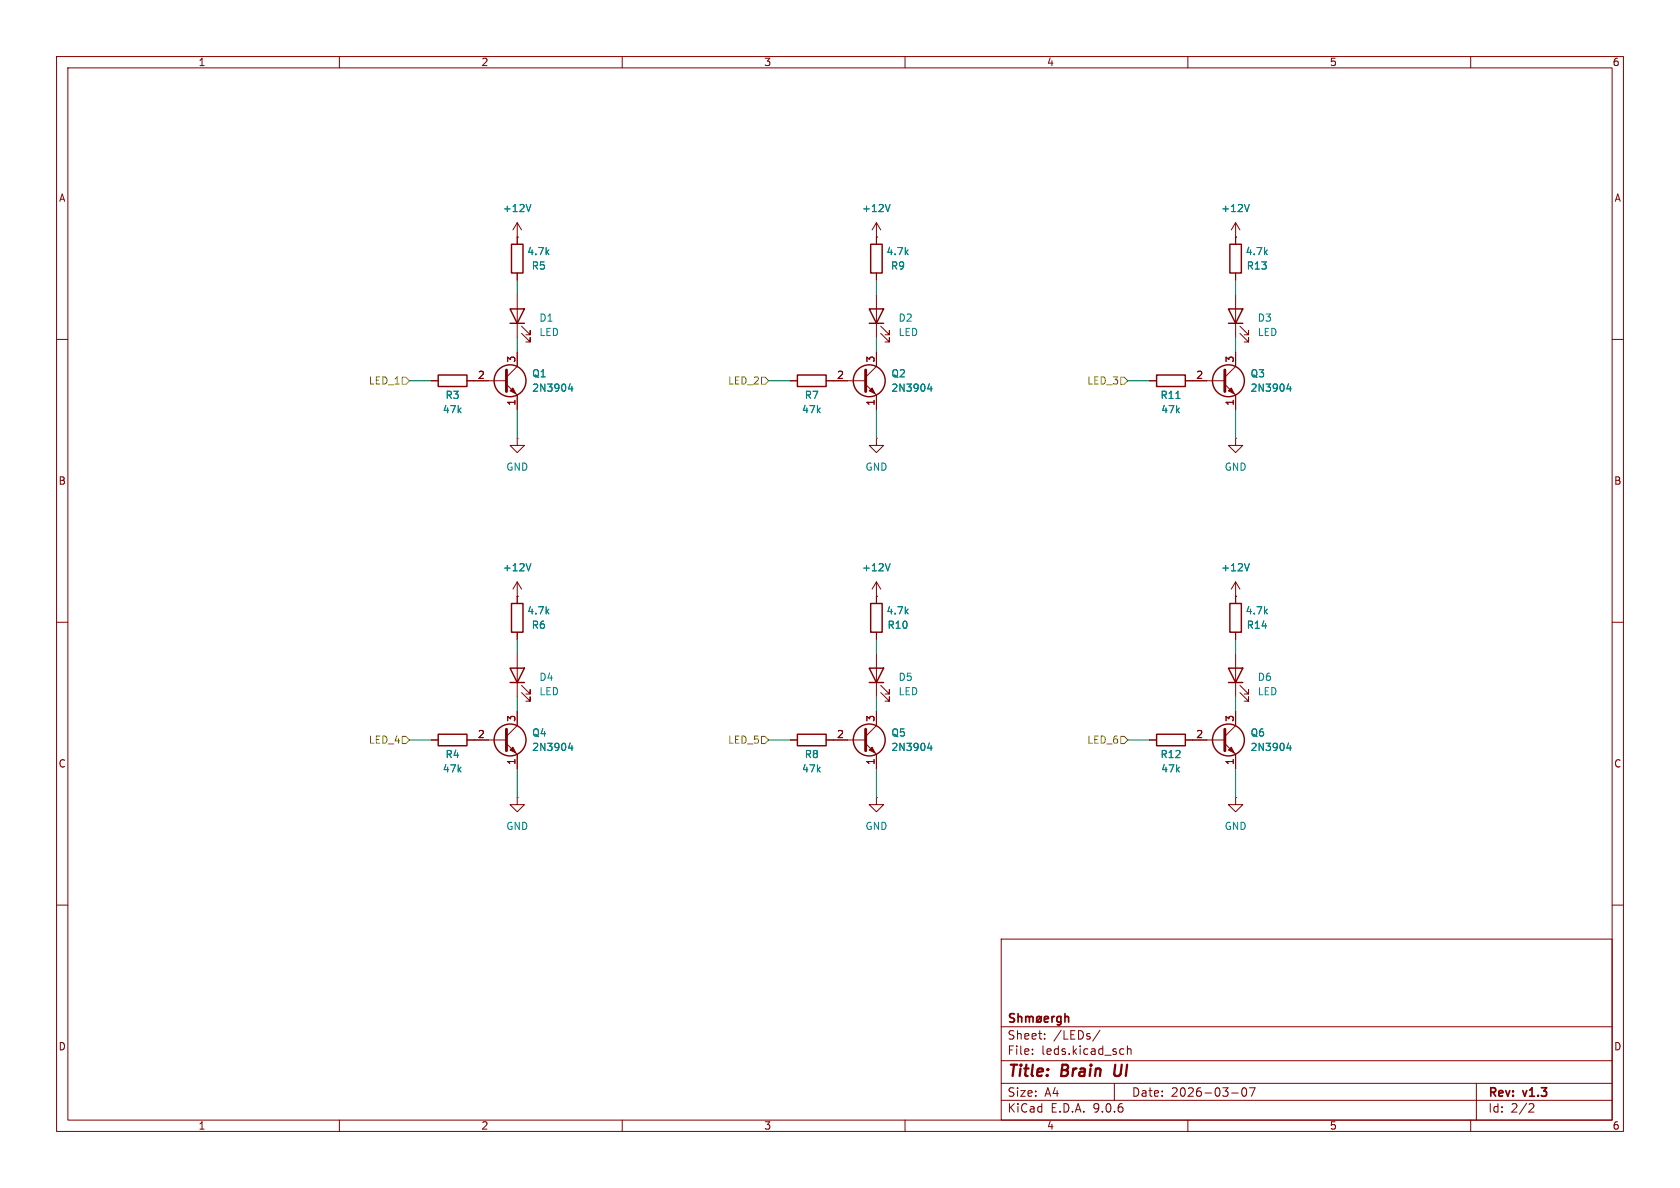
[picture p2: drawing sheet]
<svg xmlns="http://www.w3.org/2000/svg" width="297mm" height="210mm" viewBox="0 0 297 210" stroke-linecap="round" stroke-linejoin="round" font-family="sans-serif">
<g fill="none" stroke="#840000" stroke-width=".18">
<path d="M10 10h277v190h-277zM12 12h273v186h-273zM60 10v2M110 10v2M160 10v2M210 10v2M260 10v2M91.4 39.4v3.8M91.4 39.4l-.7 1.2M91.4 39.4l.8 1.2M154.9 39.4v3.8M154.9 39.4l-.7 1.2"/>
<path d="M154.9 39.4l.8 1.2M218.4 39.4v3.8M218.4 39.4l-.7 1.2M218.4 39.4l.8 1.2M91.4 41.9h.1M91.4 48.3v1.2M91.4 52.1v7.6M92.2 58.9l1.5 1.6v-.8v.8h-.7M92.2 57.7l1.5 1.5v-.8v.8h-.7M154.9 41.9h.1M154.9 48.3v1.2M154.9 52.1v7.6"/>
<path d="M155.7 58.9l1.5 1.6v-.8v.8h-.7M155.7 57.7l1.5 1.5v-.8v.8h-.7M218.4 41.9h.1M218.4 48.3v1.2M218.4 52.1v7.6M219.2 58.9l1.5 1.6v-.8v.8h-.7M219.2 57.7l1.5 1.5v-.8v.8h-.7M10 60h2M76.2 67.3h1.3M82.5 67.3h7M89.5 67.9l1.9 2v2.5M91.4 77.5v1.2h1.3l-1.3 1.3-1.2-1.3h1.2"/>
<path d="M91.4 77.5h.1M91.4 62.2v2.6l-1.9 1.9M139.7 67.3h1.3M146 67.3h7M153 67.9l1.9 2v2.5M154.9 77.5v1.2h1.3l-1.3 1.3-1.2-1.3h1.2M154.9 77.5h.1M154.9 62.2v2.6l-1.9 1.9M203.2 67.3h1.3M209.5 67.3h7M216.5 67.9l1.9 2v2.5M218.4 77.5v1.2h1.3l-1.3 1.3-1.2-1.3h1.2"/>
<path d="M218.4 77.5h.1M218.4 62.2v2.6l-1.9 1.9M285 60h2M10 110h2M91.4 105.4h.1M91.4 102.9v3.8M91.4 111.8v1.2M91.4 115.6v7.6M91.4 102.9l-.7 1.2M91.4 102.9l.8 1.2M154.9 105.4h.1M154.9 102.9v3.8"/>
<path d="M154.9 111.8v1.2M154.9 115.6v7.6M154.9 102.9l-.7 1.2M154.9 102.9l.8 1.2M218.4 105.4h.1M218.4 102.9v3.8M218.4 111.8v1.2M218.4 115.6v7.6M218.4 102.9l-.7 1.2M218.4 102.9l.8 1.2M285 110h2M76.2 130.8h1.3"/>
<path d="M82.5 130.8h7M89.5 131.4l1.9 2v2.5M91.4 125.7v2.6l-1.9 1.9M92.2 122.4l1.5 1.6v-.8v.8h-.7M92.2 121.2l1.5 1.5v-.8v.8h-.7M139.7 130.8h1.3M146 130.8h7M153 131.4l1.9 2v2.5M154.9 125.7v2.6l-1.9 1.9M155.7 122.4l1.5 1.6v-.8v.8h-.7M155.7 121.2l1.5 1.5v-.8v.8h-.7M203.2 130.8h1.3"/>
<path d="M209.5 130.8h7M216.5 131.4l1.9 2v2.5M218.4 125.7v2.6l-1.9 1.9M219.2 122.4l1.5 1.6v-.8v.8h-.7M219.2 121.2l1.5 1.5v-.8v.8h-.7M91.4 141v1.2h1.3l-1.3 1.3-1.2-1.3h1.2M91.4 141h.1M154.9 141v1.2h1.3l-1.3 1.3-1.2-1.3h1.2M154.9 141h.1M218.4 141v1.2h1.3l-1.3 1.3-1.2-1.3h1.2M218.4 141h.1M10 160h2"/>
<path d="M177 166h108v32h-108zM285 160h2M60 198v2M110 198v2M160 198v2M177 194.5h108M177 191.5h108M177 187.5h108M177 181.5h108M182.5 186.3v.1M182.5 185.5v.1M184.7 183.6v.1"/>
<path d="M184.7 182.8v.1M194.5 182.1l-1.3 2M197 191.5v3M198.2 185.4l.5 .1M198.7 186.3l-.5 .1M199.3 185.5l.2-.1 .4 .1 .1 .9M199.3 184.9v1.5M210 198v2M217.7 193.2h1.2M219.7 192.4l.2-.1a.81 .81 0 0 1 .6 .6 .81 .81 0 0 1-.3 .8l-.2 .1a.81 .81 0 0 1-.3-1.4zM220.9 192.3h1l-.7 1.5M260 198v2"/>
<path d="M261 191.5v6.5M270.5 195.1l.5 .1 .2 .3-1 1.1h1"/>
</g>
<path d="M197.2 188.2l-.2 1.6 .3 .4" fill="none" stroke="#840000" stroke-width=".4"/>
<g fill="none" stroke="#840000" stroke-width=".3">
<path d="M179.3 179.3l-.5-.1-.2 .1v.5l.6 .2 .1 .4-.2 .3-.6-.1M180 179.8l.2-.1 .4 .1v.9M180 179.2v1.5M181.3 179.8l.5-.1 .2 .2M181.3 179.7v1M182 179.9l.2-.2 .4 .1v.9M182 179.9v.8M183.4 179.8l.4-.1 .3 .3v.4l-.3 .3-.4-.1-.1-.2v-.4zM184.1 179.7l-.9 1M186 179.7v1M186.4 179.7l-.3 .1-.1 .2M187.6 179.8l-.5-.1-.3 .3v.4l.2 .2h.6"/>
<path d="M187.6 179.7v1.2l-.3 .3-.4-.1M188.3 179.8l.2-.1 .3 .1 .1 .9M188.3 179.2v1.5M184.6 180.2l.7-.2v-.2l-.5-.1-.2 .2 .1 .7h.6"/>
</g>
<g fill="none" stroke="#840000" stroke-width=".25">
<path d="M90.2 54.6h2.5l-1.3 2.6zM90.2 57.2h2.5M90.4 43.2h2.1v5.1h-2.1zM153.7 54.6h2.5l-1.3 2.6zM153.7 57.2h2.5M153.9 43.2h2.1v5.1h-2.1zM217.2 54.6h2.5l-1.3 2.6zM217.2 57.2h2.5M217.4 43.2h2.1v5.1h-2.1zM77.5 66.3h5v2h-5zM141 66.3h5v2h-5zM204.5 66.3h5v2h-5z"/>
<path d="M90.2 118.1h2.5l-1.3 2.6zM90.4 106.7h2.1v5.1h-2.1zM153.7 118.1h2.5l-1.3 2.6zM153.9 106.7h2.1v5.1h-2.1zM217.2 118.1h2.5l-1.3 2.6zM217.4 106.7h2.1v5.1h-2.1zM77.5 129.8h5v2h-5zM90.2 120.7h2.5M141 129.8h5v2h-5zM153.7 120.7h2.5M204.5 129.8h5v2h-5zM217.2 120.7h2.5"/>
<circle cx="90.2" cy="67.3" r="2.82"/>
<circle cx="153.7" cy="67.3" r="2.82"/>
<circle cx="217.2" cy="67.3" r="2.82"/>
<circle cx="90.2" cy="130.8" r="2.82"/>
<circle cx="153.7" cy="130.8" r="2.82"/>
<circle cx="217.2" cy="130.8" r="2.82"/>
</g>
<path d="M89.5 65.4v3.8M153 65.4v3.8M216.5 65.4v3.8M89.5 128.9v3.8M153 128.9v3.8M216.5 128.9v3.8" fill="none" stroke="#840000" stroke-width=".51"/>
<g fill="#840000" stroke="#840000" stroke-width=".18">
<path d="M90.2 69.1l.5-.5 .5 1z"/>
<path d="M90.2 132.6l.5-.5 .5 1z"/>
<path d="M217.2 69.1l.5-.5 .5 1z"/>
<path d="M153.7 132.6l.5-.5 .5 1z"/>
<path d="M153.7 69.1l.5-.5 .5 1z"/>
<path d="M217.2 132.6l.5-.5 .5 1z"/>
</g>
<g fill="none" stroke="#008484" stroke-width=".18">
<path d="M93.9 36.1l-.5 1.3M157.4 36.1l-.5 1.3M220.9 36.1l-.5 1.3M100.8 67.8l-.3 .9h.8M101.1 68.3v.9M164.3 67.8l-.3 .9h.8M164.6 68.3v.9M207.9 70.4h.7M227.8 67.8l-.3 .9h.8M228.1 68.3v.9M93.9 99.6l-.5 1.3M157.4 99.6l-.5 1.3"/>
<path d="M220.9 99.6l-.5 1.3M100.8 131.3l-.3 .9h.8M101.1 131.8v.9M164.3 131.3l-.3 .9h.8M164.6 131.8v.9M227.8 131.3l-.3 .9h.8M228.1 131.8v.9"/>
</g>
<path d="M71.1 66.7h.7l.6 .6-.6 .6h-.7zM134.6 66.7h.7l.6 .6-.6 .6h-.7zM198.1 66.7h.7l.6 .6-.6 .6h-.7zM71.1 130.2h.7l.6 .6-.6 .6h-.7zM134.6 130.2h.7l.6 .6-.6 .6h-.7zM198.1 130.2h.7l.6 .6-.6 .6h-.7z" fill="none" stroke="#848400" stroke-width=".18"/>
<g fill="none" stroke="#008400" stroke-width=".18">
<path d="M91.4 49.5v2.6M91.4 59.7v2.5M154.9 49.5v2.6M154.9 59.7v2.5M218.4 49.5v2.6M218.4 59.7v2.5M72.4 67.3h3.8M91.4 72.4v5.1M135.9 67.3h3.8M154.9 72.4v5.1M199.4 67.3h3.8M218.4 72.4v5.1"/>
<path d="M91.4 113v2.6M154.9 113v2.6M218.4 113v2.6M72.4 130.8h3.8M91.4 123.2v2.5M91.4 135.9v5.1M135.9 130.8h3.8M154.9 123.2v2.5M154.9 135.9v5.1M199.4 130.8h3.8M218.4 123.2v2.5M218.4 135.9v5.1"/>
</g>
<g font-size="2.8" fill="#840000">
<text x="178" y="190.9">Title:</text>
<text x="187.7" y="190.9">Brain</text>
<text x="197.8" y="190.9">UI</text>
</g>
<g font-size="2.1" fill="#840000">
<text x="178" y="184">Sheet:</text>
<text x="186.2" y="184">/LEDs/</text>
<text x="178" y="186.7">File:</text>
<text x="184.1" y="186.7">leds.kicad_sch</text>
<text x="178" y="196.9">KiCad</text>
<text x="178" y="194.1">Size:</text>
<text x="184.7" y="194.1">A4</text>
<text x="185.7" y="196.9">E.D.A.</text>
<text x="193.3" y="196.9">9.0.6</text>
<text x="200" y="194.1">Date:</text>
<text x="207" y="194.1">2026-03-07</text>
<text x="263" y="194.3">Rev:</text>
<text x="263" y="196.9">Id:</text>
<text x="267.1" y="196.9">2/2</text>
<text x="269.4" y="194.3">v1.3</text>
</g>
<g font-size="1.8" fill="#840000">
<text x="35" y="11.9">1</text>
<text x="85" y="11.9">2</text>
<text x="135" y="11.9">3</text>
<text x="185" y="11.9">4</text>
<text x="235" y="11.9">5</text>
<text x="285" y="11.9">6</text>
<text x="10.3" y="35.9">A</text>
<text x="285.3" y="35.9">A</text>
<text x="91.2" y="64.2" transform="rotate(-90 91.2 64.2)">3</text>
<text x="154.7" y="64.2" transform="rotate(-90 154.7 64.2)">3</text>
<text x="218.2" y="64.2" transform="rotate(-90 218.2 64.2)">3</text>
<text x="84.4" y="67.1">2</text>
<text x="91.2" y="71.8" transform="rotate(-90 91.2 71.8)">1</text>
<text x="147.9" y="67.1">2</text>
<text x="154.7" y="71.8" transform="rotate(-90 154.7 71.8)">1</text>
<text x="211.4" y="67.1">2</text>
<text x="218.2" y="71.8" transform="rotate(-90 218.2 71.8)">1</text>
<text x="10.3" y="85.9">B</text>
<text x="285.3" y="85.9">B</text>
<text x="84.4" y="130.6">2</text>
<text x="91.2" y="127.7" transform="rotate(-90 91.2 127.7)">3</text>
<text x="147.9" y="130.6">2</text>
<text x="154.7" y="127.7" transform="rotate(-90 154.7 127.7)">3</text>
<text x="211.4" y="130.6">2</text>
<text x="218.2" y="127.7" transform="rotate(-90 218.2 127.7)">3</text>
<text x="10.3" y="135.9">C</text>
<text x="91.2" y="135.3" transform="rotate(-90 91.2 135.3)">1</text>
<text x="154.7" y="135.3" transform="rotate(-90 154.7 135.3)">1</text>
<text x="218.2" y="135.3" transform="rotate(-90 218.2 135.3)">1</text>
<text x="285.3" y="135.9">C</text>
<text x="10.3" y="185.9">D</text>
<text x="285.3" y="185.9">D</text>
<text x="35" y="199.9">1</text>
<text x="85" y="199.9">2</text>
<text x="135" y="199.9">3</text>
<text x="185" y="199.9">4</text>
<text x="235" y="199.9">5</text>
<text x="285" y="199.9">6</text>
</g>
<g font-size="1.8" fill="#008484">
<text x="88.8" y="37.7">+12V</text>
<text x="152.3" y="37.7">+12V</text>
<text x="215.8" y="37.7">+12V</text>
<text x="93.1" y="45.3">4.7k</text>
<text x="93.9" y="47.9">R5</text>
<text x="156.6" y="45.3">4.7k</text>
<text x="157.4" y="47.9">R9</text>
<text x="220.1" y="45.3">4.7k</text>
<text x="220.3" y="47.9">R13</text>
<text x="95.3" y="57.1">D1</text>
<text x="95.3" y="59.6">LED</text>
<text x="158.8" y="57.1">D2</text>
<text x="158.8" y="59.6">LED</text>
<text x="222.3" y="57.1">D3</text>
<text x="222.3" y="59.6">LED</text>
<text x="78.7" y="70.7">R3</text>
<text x="94" y="66.9">Q1</text>
<text x="94" y="69.4">2N3904</text>
<text x="142.2" y="70.7">R7</text>
<text x="157.5" y="66.9">Q2</text>
<text x="157.5" y="69.4">2N3904</text>
<text x="205.1" y="70.7">R11</text>
<text x="221" y="66.9">Q3</text>
<text x="221" y="69.4">2N3904</text>
<text x="78.2" y="73.3">47k</text>
<text x="141.7" y="73.3">47k</text>
<text x="205.2" y="73.3">47k</text>
<text x="89.4" y="83.4">GND</text>
<text x="152.9" y="83.4">GND</text>
<text x="216.4" y="83.4">GND</text>
<text x="88.8" y="101.2">+12V</text>
<text x="152.3" y="101.2">+12V</text>
<text x="215.8" y="101.2">+12V</text>
<text x="93.1" y="108.8">4.7k</text>
<text x="93.9" y="111.4">R6</text>
<text x="156.6" y="108.8">4.7k</text>
<text x="156.8" y="111.4">R10</text>
<text x="220.1" y="108.8">4.7k</text>
<text x="220.3" y="111.4">R14</text>
<text x="95.3" y="120.6">D4</text>
<text x="95.3" y="123.1">LED</text>
<text x="158.8" y="120.6">D5</text>
<text x="158.8" y="123.1">LED</text>
<text x="222.3" y="120.6">D6</text>
<text x="222.3" y="123.1">LED</text>
<text x="94" y="130.4">Q4</text>
<text x="157.5" y="130.4">Q5</text>
<text x="221" y="130.4">Q6</text>
<text x="78.2" y="136.8">47k</text>
<text x="78.7" y="134.2">R4</text>
<text x="94" y="132.9">2N3904</text>
<text x="141.7" y="136.8">47k</text>
<text x="142.2" y="134.2">R8</text>
<text x="157.5" y="132.9">2N3904</text>
<text x="205.1" y="134.2">R12</text>
<text x="205.2" y="136.8">47k</text>
<text x="221" y="132.9">2N3904</text>
<text x="89.4" y="146.9">GND</text>
<text x="152.9" y="146.9">GND</text>
<text x="216.4" y="146.9">GND</text>
</g>
<g font-size="1.8" fill="#848400">
<text x="65.1" y="68.2">LED_1</text>
<text x="128.6" y="68.2">LED_2</text>
<text x="192.1" y="68.2">LED_3</text>
<text x="65.1" y="131.7">LED_4</text>
<text x="128.6" y="131.7">LED_5</text>
<text x="192.1" y="131.7">LED_6</text>
</g>
</svg>
